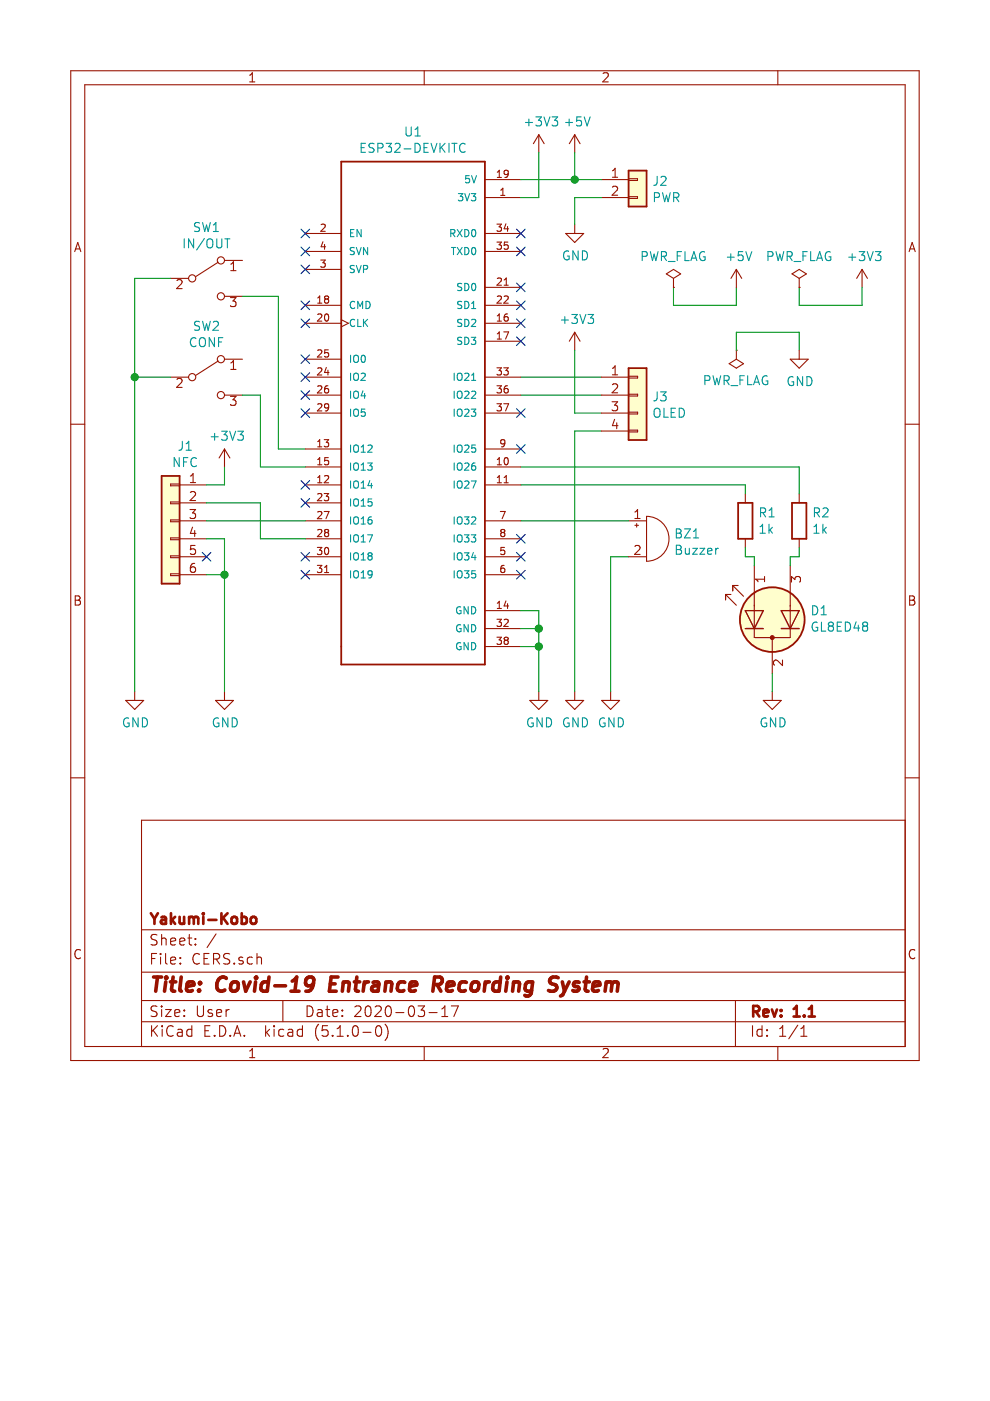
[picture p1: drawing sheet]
EESchema Schematic File Version 4
LIBS:CERS-cache
EELAYER 29 0
EELAYER END
$Descr User 5512 6299
encoding utf-8
Sheet 1 1
Title "Covid-19 Entrance Recording System"
Date "2020-03-17"
Rev "1.1"
Comp "Yakumi-Kobo"
Comment1 ""
Comment2 ""
Comment3 ""
Comment4 ""
$EndDescr
$Comp
L ESP32_Dev_Kit_C:ESP32-DEVKITC U1
U 1 1
P 2300 2300
F 0 "U1" H 2300 3867 50  0000 C CNN
F 1 "ESP32-DEVKITC" H 2300 3776 50  0000 C CNN
F 2 "ESP32-DEVKITC:XCVR_ESP32-DEVKITC" H 2300 2400 50  0001 L BNN
F 3 "" H 2300 2400 50  0001 L BNN
F 4 "Unavailable" H 2300 2400 50  0001 L BNN "Field4"
F 5 "ESP32-DEVKITC" H 2300 2400 50  0001 L BNN "Field5"
F 6 "None" H 2300 2400 50  0001 L BNN "Field6"
F 7 "None" H 2300 2400 50  0001 L BNN "Field7"
F 8 "Olimex LTD" H 2300 2400 50  0001 L BNN "Field8"
	1    2300 2300
	1    0    0    -1  
$EndComp
$Comp
L Connector_Generic:Conn_01x02 J2
U 1 1
P 3550 1000
F 0 "J2" H 3630 992 50  0000 L CNN
F 1 "PWR" H 3630 901 50  0000 L CNN
F 2 "Connector_JST:JST_XH_S2B-XH-A_1x02_P2.50mm_Horizontal" H 3550 1000 50  0001 C CNN
F 3 "~" H 3550 1000 50  0001 C CNN
	1    3550 1000
	1    0    0    -1  
$EndComp
$Comp
L Connector_Generic:Conn_01x06 J1
U 1 1
P 950 2900
F 0 "J1" H 868 3317 50  0000 C CNN
F 1 "NFC" H 868 3226 50  0000 C CNN
F 2 "FFC:23287026" H 950 2900 50  0001 C CNN
F 3 "~" H 950 2900 50  0001 C CNN
	1    950  2900
	-1   0    0    -1  
$EndComp
Wire Wire Line
	2900 2100 3350 2100
Wire Wire Line
	2900 2200 3350 2200
$Comp
L power:+3V3 #PWR06
U 1 1
P 3200 1950
F 0 "#PWR06" H 3200 1800 50  0001 C CNN
F 1 "+3V3" H 3215 2123 50  0000 C CNN
F 2 "" H 3200 1950 50  0001 C CNN
F 3 "" H 3200 1950 50  0001 C CNN
	1    3200 1950
	1    0    0    -1  
$EndComp
Wire Wire Line
	3200 1950 3200 2300
Wire Wire Line
	3200 2300 3350 2300
$Comp
L power:GND #PWR07
U 1 1
P 3200 3850
F 0 "#PWR07" H 3200 3600 50  0001 C CNN
F 1 "GND" H 3205 3677 50  0000 C CNN
F 2 "" H 3200 3850 50  0001 C CNN
F 3 "" H 3200 3850 50  0001 C CNN
	1    3200 3850
	1    0    0    -1  
$EndComp
Wire Wire Line
	3350 2400 3200 2400
Wire Wire Line
	3200 2400 3200 3850
$Comp
L power:GND #PWR04
U 1 1
P 3000 3850
F 0 "#PWR04" H 3000 3600 50  0001 C CNN
F 1 "GND" H 3005 3677 50  0000 C CNN
F 2 "" H 3000 3850 50  0001 C CNN
F 3 "" H 3000 3850 50  0001 C CNN
	1    3000 3850
	1    0    0    -1  
$EndComp
Wire Wire Line
	2900 3600 3000 3600
Wire Wire Line
	3000 3600 3000 3850
Wire Wire Line
	2900 3400 3000 3400
Wire Wire Line
	3000 3400 3000 3500
Connection ~ 3000 3600
Wire Wire Line
	2900 3500 3000 3500
Connection ~ 3000 3500
Wire Wire Line
	3000 3500 3000 3600
$Comp
L power:+3V3 #PWR03
U 1 1
P 3000 850
F 0 "#PWR03" H 3000 700 50  0001 C CNN
F 1 "+3V3" H 3015 1023 50  0000 C CNN
F 2 "" H 3000 850 50  0001 C CNN
F 3 "" H 3000 850 50  0001 C CNN
	1    3000 850 
	1    0    0    -1  
$EndComp
Wire Wire Line
	2900 1100 3000 1100
Wire Wire Line
	3000 1100 3000 850 
$Comp
L Connector_Generic:Conn_01x04 J3
U 1 1
P 3550 2200
F 0 "J3" H 3630 2192 50  0000 L CNN
F 1 "OLED" H 3630 2101 50  0000 L CNN
F 2 "Connector_PinHeader_2.54mm:PinHeader_1x04_P2.54mm_Vertical" H 3550 2200 50  0001 C CNN
F 3 "~" H 3550 2200 50  0001 C CNN
	1    3550 2200
	1    0    0    -1  
$EndComp
$Comp
L power:GND #PWR05
U 1 1
P 3200 1250
F 0 "#PWR05" H 3200 1000 50  0001 C CNN
F 1 "GND" H 3205 1077 50  0000 C CNN
F 2 "" H 3200 1250 50  0001 C CNN
F 3 "" H 3200 1250 50  0001 C CNN
	1    3200 1250
	1    0    0    -1  
$EndComp
Wire Wire Line
	3200 1250 3200 1100
Wire Wire Line
	3200 1100 3350 1100
NoConn ~ 2900 1300
NoConn ~ 2900 1400
NoConn ~ 2900 1600
NoConn ~ 2900 1700
NoConn ~ 2900 1800
NoConn ~ 2900 1900
Wire Wire Line
	1150 2800 1450 2800
Wire Wire Line
	1450 2800 1450 3000
$Comp
L power:GND #PWR02
U 1 1
P 1250 3850
F 0 "#PWR02" H 1250 3600 50  0001 C CNN
F 1 "GND" H 1255 3677 50  0000 C CNN
F 2 "" H 1250 3850 50  0001 C CNN
F 3 "" H 1250 3850 50  0001 C CNN
	1    1250 3850
	1    0    0    -1  
$EndComp
Wire Wire Line
	1250 3850 1250 3200
Wire Wire Line
	1250 3000 1150 3000
Wire Wire Line
	1150 3200 1250 3200
Connection ~ 1250 3200
Wire Wire Line
	1250 3200 1250 3000
NoConn ~ 1150 3100
$Comp
L power:+3V3 #PWR01
U 1 1
P 1250 2600
F 0 "#PWR01" H 1250 2450 50  0001 C CNN
F 1 "+3V3" H 1265 2773 50  0000 C CNN
F 2 "" H 1250 2600 50  0001 C CNN
F 3 "" H 1250 2600 50  0001 C CNN
	1    1250 2600
	1    0    0    -1  
$EndComp
Wire Wire Line
	1250 2600 1250 2700
Wire Wire Line
	1250 2700 1150 2700
$Comp
L power:GND #PWR08
U 1 1
P 3400 3850
F 0 "#PWR08" H 3400 3600 50  0001 C CNN
F 1 "GND" H 3405 3677 50  0000 C CNN
F 2 "" H 3400 3850 50  0001 C CNN
F 3 "" H 3400 3850 50  0001 C CNN
	1    3400 3850
	1    0    0    -1  
$EndComp
NoConn ~ 1700 3100
NoConn ~ 1700 3200
NoConn ~ 1700 2800
NoConn ~ 1700 2700
NoConn ~ 1700 2300
NoConn ~ 1700 2200
NoConn ~ 1700 2100
NoConn ~ 1700 2000
NoConn ~ 1700 1800
NoConn ~ 1700 1700
NoConn ~ 1700 1500
NoConn ~ 1700 1400
NoConn ~ 1700 1300
NoConn ~ 2900 2300
NoConn ~ 2900 2500
Wire Wire Line
	3400 3850 3400 3100
Wire Wire Line
	3400 3100 3500 3100
$Comp
L Device:Buzzer BZ1
U 1 1
P 3600 3000
F 0 "BZ1" H 3752 3029 50  0000 L CNN
F 1 "Buzzer" H 3752 2938 50  0000 L CNN
F 2 "Buzzer_Beeper:Buzzer_12x9.5RM7.6" V 3575 3100 50  0001 C CNN
F 3 "~" V 3575 3100 50  0001 C CNN
	1    3600 3000
	1    0    0    -1  
$EndComp
Wire Wire Line
	3500 2900 2900 2900
NoConn ~ 2900 3000
NoConn ~ 2900 3100
NoConn ~ 2900 3200
$Comp
L Device:R R1
U 1 1
P 4150 2900
F 0 "R1" H 4220 2946 50  0000 L CNN
F 1 "1k" H 4220 2855 50  0000 L CNN
F 2 "Resistor_THT:R_Axial_DIN0207_L6.3mm_D2.5mm_P10.16mm_Horizontal" V 4080 2900 50  0001 C CNN
F 3 "~" H 4150 2900 50  0001 C CNN
	1    4150 2900
	1    0    0    -1  
$EndComp
Wire Wire Line
	2900 2700 4150 2700
Wire Wire Line
	4150 2700 4150 2750
Wire Wire Line
	2900 1000 3200 1000
$Comp
L power:+3V3 #PWR0101
U 1 1
P 4800 1600
F 0 "#PWR0101" H 4800 1450 50  0001 C CNN
F 1 "+3V3" H 4815 1773 50  0000 C CNN
F 2 "" H 4800 1600 50  0001 C CNN
F 3 "" H 4800 1600 50  0001 C CNN
	1    4800 1600
	1    0    0    -1  
$EndComp
Wire Wire Line
	4450 1600 4450 1700
Wire Wire Line
	4450 1700 4800 1700
Wire Wire Line
	4800 1700 4800 1600
$Comp
L power:PWR_FLAG #FLG0102
U 1 1
P 4100 1950
F 0 "#FLG0102" H 4100 2025 50  0001 C CNN
F 1 "PWR_FLAG" H 4100 2123 50  0000 C CNN
F 2 "" H 4100 1950 50  0001 C CNN
F 3 "~" H 4100 1950 50  0001 C CNN
	1    4100 1950
	-1   0    0    1   
$EndComp
$Comp
L power:GND #PWR0102
U 1 1
P 4450 1950
F 0 "#PWR0102" H 4450 1700 50  0001 C CNN
F 1 "GND" H 4455 1777 50  0000 C CNN
F 2 "" H 4450 1950 50  0001 C CNN
F 3 "" H 4450 1950 50  0001 C CNN
	1    4450 1950
	1    0    0    -1  
$EndComp
Wire Wire Line
	4450 1950 4450 1850
Wire Wire Line
	4450 1850 4100 1850
Wire Wire Line
	4100 1850 4100 1950
$Comp
L power:PWR_FLAG #FLG0101
U 1 1
P 4450 1600
F 0 "#FLG0101" H 4450 1675 50  0001 C CNN
F 1 "PWR_FLAG" H 4450 1773 50  0000 C CNN
F 2 "" H 4450 1600 50  0001 C CNN
F 3 "~" H 4450 1600 50  0001 C CNN
	1    4450 1600
	1    0    0    -1  
$EndComp
Wire Wire Line
	3750 1600 3750 1700
Wire Wire Line
	3750 1700 4100 1700
Wire Wire Line
	4100 1700 4100 1600
$Comp
L power:PWR_FLAG #FLG0103
U 1 1
P 3750 1600
F 0 "#FLG0103" H 3750 1675 50  0001 C CNN
F 1 "PWR_FLAG" H 3750 1773 50  0000 C CNN
F 2 "" H 3750 1600 50  0001 C CNN
F 3 "~" H 3750 1600 50  0001 C CNN
	1    3750 1600
	1    0    0    -1  
$EndComp
$Comp
L power:+5V #PWR0103
U 1 1
P 4100 1600
F 0 "#PWR0103" H 4100 1450 50  0001 C CNN
F 1 "+5V" H 4115 1773 50  0000 C CNN
F 2 "" H 4100 1600 50  0001 C CNN
F 3 "" H 4100 1600 50  0001 C CNN
	1    4100 1600
	1    0    0    -1  
$EndComp
$Comp
L power:+5V #PWR0104
U 1 1
P 3200 850
F 0 "#PWR0104" H 3200 700 50  0001 C CNN
F 1 "+5V" H 3215 1023 50  0000 C CNN
F 2 "" H 3200 850 50  0001 C CNN
F 3 "" H 3200 850 50  0001 C CNN
	1    3200 850 
	1    0    0    -1  
$EndComp
Wire Wire Line
	3200 850  3200 1000
Connection ~ 3200 1000
Wire Wire Line
	3200 1000 3350 1000
$Comp
L Switch:SW_SPDT SW1
U 1 1
P 1150 1550
F 0 "SW1" H 1150 1835 50  0000 C CNN
F 1 "IN/OUT" H 1150 1744 50  0000 C CNN
F 2 "Button_Switch_THT:SW_CuK_OS102011MA1QN1_SPDT_Angled" H 1150 1550 50  0001 C CNN
F 3 "~" H 1150 1550 50  0001 C CNN
	1    1150 1550
	1    0    0    -1  
$EndComp
Wire Wire Line
	1450 3000 1700 3000
$Comp
L Switch:SW_SPDT SW2
U 1 1
P 1150 2100
F 0 "SW2" H 1150 2385 50  0000 C CNN
F 1 "CONF" H 1150 2294 50  0000 C CNN
F 2 "Button_Switch_THT:SW_CuK_OS102011MA1QN1_SPDT_Angled" H 1150 2100 50  0001 C CNN
F 3 "~" H 1150 2100 50  0001 C CNN
	1    1150 2100
	1    0    0    -1  
$EndComp
Wire Wire Line
	1350 2200 1450 2200
Wire Wire Line
	1450 2200 1450 2600
Wire Wire Line
	1450 2600 1700 2600
Wire Wire Line
	1700 2500 1550 2500
Wire Wire Line
	1550 2500 1550 1650
Wire Wire Line
	1550 1650 1350 1650
Wire Wire Line
	1150 2900 1700 2900
$Comp
L power:GND #PWR010
U 1 1
P 750 3850
F 0 "#PWR010" H 750 3600 50  0001 C CNN
F 1 "GND" H 755 3677 50  0000 C CNN
F 2 "" H 750 3850 50  0001 C CNN
F 3 "" H 750 3850 50  0001 C CNN
	1    750  3850
	1    0    0    -1  
$EndComp
Wire Wire Line
	750  3850 750  2100
Wire Wire Line
	750  2100 950  2100
Wire Wire Line
	950  1550 750  1550
Wire Wire Line
	750  1550 750  2100
Connection ~ 750  2100
$Comp
L Device:LED_Dual_ACA D1
U 1 1
P 4300 3450
F 0 "D1" V 4346 3240 50  0000 R CNN
F 1 "GL8ED48" V 4255 3240 50  0000 R CNN
F 2 "LED_THT:LED_D3.0mm-3" H 4300 3450 50  0001 C CNN
F 3 "~" H 4300 3450 50  0001 C CNN
	1    4300 3450
	0    -1   -1   0   
$EndComp
$Comp
L Device:R R2
U 1 1
P 4450 2900
F 0 "R2" H 4520 2946 50  0000 L CNN
F 1 "1k" H 4520 2855 50  0000 L CNN
F 2 "Resistor_THT:R_Axial_DIN0207_L6.3mm_D2.5mm_P10.16mm_Horizontal" V 4380 2900 50  0001 C CNN
F 3 "~" H 4450 2900 50  0001 C CNN
	1    4450 2900
	1    0    0    -1  
$EndComp
Wire Wire Line
	2900 2600 4450 2600
Wire Wire Line
	4450 2600 4450 2750
Wire Wire Line
	4150 3050 4150 3100
Wire Wire Line
	4150 3100 4200 3100
Wire Wire Line
	4200 3100 4200 3150
Wire Wire Line
	4450 3050 4450 3100
Wire Wire Line
	4450 3100 4400 3100
Wire Wire Line
	4400 3100 4400 3150
$Comp
L power:GND #PWR09
U 1 1
P 4300 3850
F 0 "#PWR09" H 4300 3600 50  0001 C CNN
F 1 "GND" H 4305 3677 50  0000 C CNN
F 2 "" H 4300 3850 50  0001 C CNN
F 3 "" H 4300 3850 50  0001 C CNN
	1    4300 3850
	1    0    0    -1  
$EndComp
Wire Wire Line
	4300 3850 4300 3750
$EndSCHEMATC
